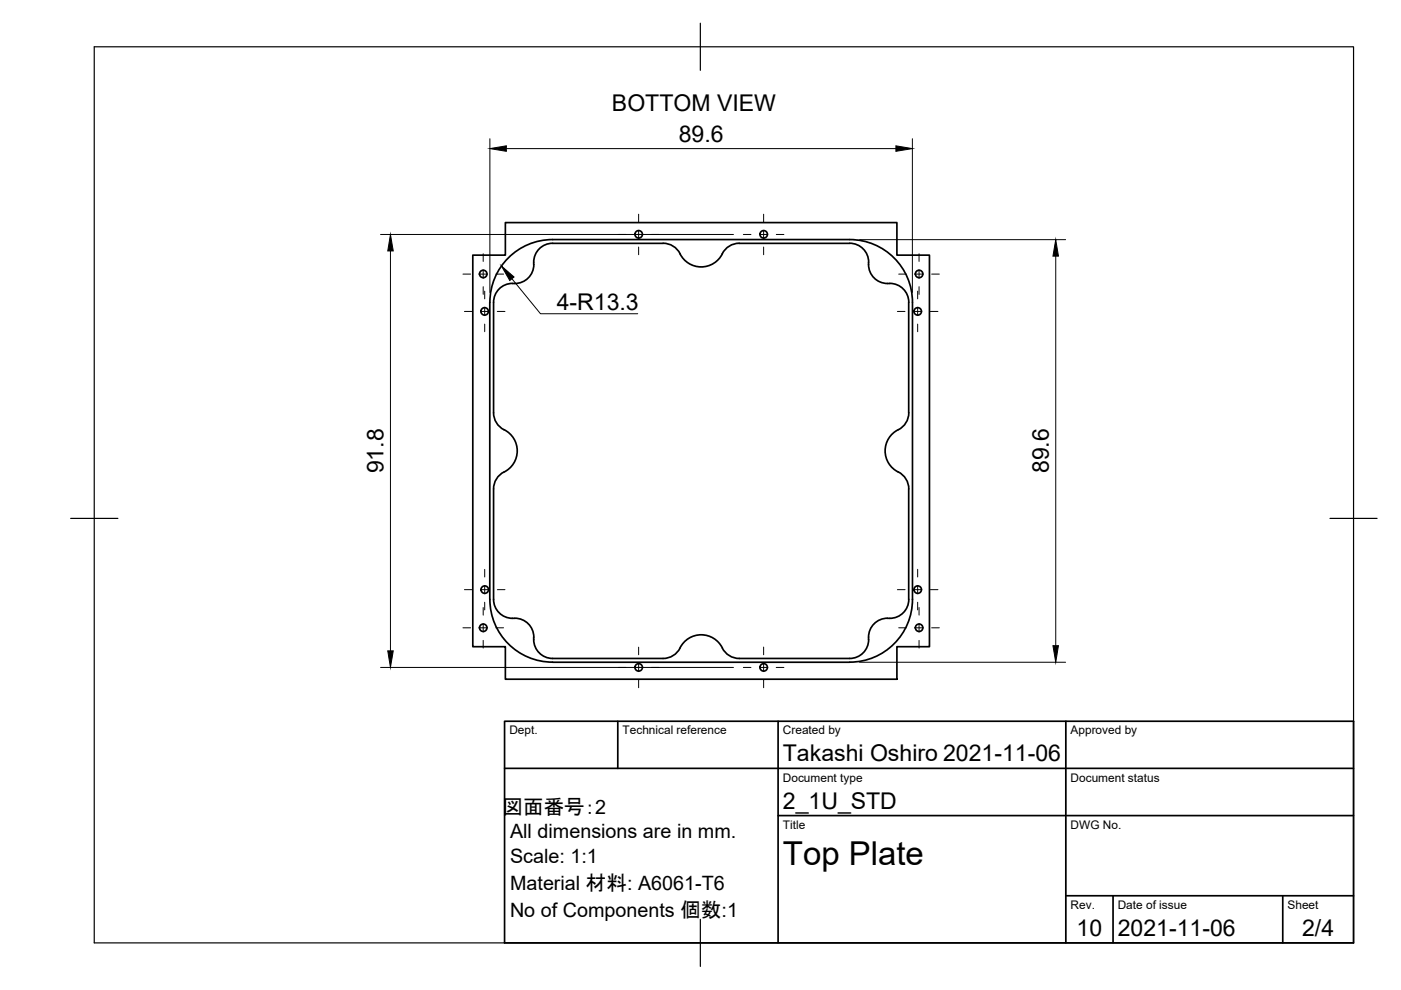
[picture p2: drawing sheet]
<svg xmlns="http://www.w3.org/2000/svg" width="297mm" height="210mm" viewBox="0 0 297 210" stroke-linecap="round" stroke-linejoin="round" font-family="sans-serif">
<!-- layer: Visible -->
<g fill="none" stroke="#000" stroke-width=".36">
<path d="M100.2 54.1h6.9v-6.9h83.1v6.9h6.9v83h-6.9v6.9h-83.1v-6.9h-6.9zM113.2 56.1a4 4 0 0 1-4 4M117.2 50.8h63a13.3 13.3 0 0 1 13.3 13.3v63a13.3 13.3 0 0 1-13.3 13.3h-63M117.2 51.6h23.4M117.2 50.8a13.3 13.3 0 0 0-13.3 13.3M117.2 51.6a4.1 4.1 0 0 0-4 4.5M140.6 51.6a4.3 4.3 0 0 1 3.9 2.8 5.1 5.1 0 0 0 9-1.1 4 4 0 0 1 3.2-1.7h23.4a4 4 0 0 1 4.1 4M184.1 56.1a4.1 4.1 0 0 0 4.6 4 4 4 0 0 1 4 4v23.4M184.1 55.6v.5M103.8 64.1v63M109.2 60.1a4 4 0 0 0-4.6 4v23.4M104.6 87.5a4.3 4.3 0 0 0 2.9 4 5.1 5.1 0 0 1-1.2 8.9 4 4 0 0 0-1.7 3.3v23.4a4.1 4.1 0 0 0 4.6 4"/>
<path d="M192.7 87.5a4.3 4.3 0 0 1-2.9 4 5.1 5.1 0 0 0 1.2 8.9 4 4 0 0 1 1.7 3.3v23.4a4 4 0 0 1-4.5 4 4 4 0 0 0-4.1 4.5M103.9 127.1a13.3 13.3 0 0 0 13.3 13.3M109.2 131.1a4 4 0 0 1 4 4.5 4 4 0 0 0 4 4M117.2 139.6h23.4M184.2 135.6a4 4 0 0 1-4 4h-23.5a4.3 4.3 0 0 1-3.9-2.8 5.1 5.1 0 0 0-8.9 1.1 4 4 0 0 1-3.3 1.7"/>
<circle cx="102.5" cy="58.1" r=".79"/>
<circle cx="135.4" cy="49.7" r=".79"/>
<circle cx="161.9" cy="49.7" r=".79"/>
<circle cx="194.9" cy="58.1" r=".79"/>
<circle cx="102.8" cy="66" r=".79"/>
<circle cx="194.6" cy="66" r=".79"/>
<circle cx="102.5" cy="133.1" r=".79"/>
<circle cx="102.8" cy="125" r=".79"/>
<circle cx="194.6" cy="125" r=".79"/>
<circle cx="194.9" cy="133.1" r=".79"/>
<circle cx="135.4" cy="141.5" r=".79"/>
<circle cx="161.9" cy="141.5" r=".79"/>
</g>
<!-- layer: Border -->
<path d="M20 9.9h267v190h-267zM148.5 4.9v10M15 109.9h10M282 109.9h10M148.5 194.9v10" fill="none" stroke="#000" stroke-width=".25"/>
<!-- layer: TitleBlock -->
<path d="M107 152.9h180v47h-180zM131 152.9v10M165 152.9v47M226 152.9v47M107 162.9h180M165 172.9h122M226 189.9h61M236 189.9v10M272 189.9v10" fill="none" stroke="#000" stroke-width=".36"/>
<!-- layer: Dimensions -->
<path d="M103.9 29.4v32.6M107.4 31.5h82.5M193.4 29.4v32.6M80.7 49.7h74.8M82.8 53.2v84.8M182.2 50.8h43.7M223.8 54.3v82.6M80.7 141.5h74.8M182.2 140.4h43.7" fill="none" stroke="#000" stroke-width=".21"/>
<path d="M103.9 31.5l3.5-.6v1.2zM189.9 30.9l3.5 .6-3.5 .6zM82.8 49.7l.6 3.5h-1.2zM223.8 50.8l.6 3.5h-1.2zM82.2 138h1.2l-.6 3.5zM223.2 136.9h1.2l-.6 3.5z" fill="#000" stroke="#000" stroke-width=".21"/>
<!-- layer: Annotations -->
<path d="M106.3 56.4l2.7 2.3-.9 .8z" fill="#000" stroke="#000" stroke-width=".21"/>
<path d="M108.5 59.1l6.1 7.4h20.6" fill="none" stroke="#000" stroke-width=".21"/>
<!-- layer: Center Lines -->
<g fill="none" stroke="#000" stroke-width=".21">
<path d="M98.1 58.1h1.7M101.6 58.1h1.8M102.4 53.8v1.6M102.4 57.2v1.8M105.1 58.1h1.7M131.1 49.7h1.6M134.5 49.7h1.8M135.4 45.4v1.6M135.4 48.8v1.8M135.4 52.4v1.6M138.1 49.7h1.6M157.6 49.7h1.6"/>
<path d="M161 49.7h1.8M161.9 45.4v1.6M161.9 48.8v1.8M161.9 52.4v1.6M164.6 49.7h1.6M190.5 58.1h1.7M194 58.1h1.7M194.9 53.8v1.6M194.9 57.2v1.8M197.5 58.1h1.7M98.5 66h1.6M101.9 66h1.8"/>
<path d="M102.4 60.8v1.6M102.8 61.7v1.7M102.8 65.1v1.8M102.8 68.7v1.6M105.4 66h1.7M190.3 66h1.6M193.7 66h1.8M194.6 61.7v1.7M194.6 65.1v1.8M194.6 68.7v1.6M194.9 60.8v1.6M197.2 66h1.7"/>
<path d="M98.1 133.1h1.7M98.5 125h1.6M101.6 133.1h1.8M101.9 125h1.8M102.4 128.8v1.6M102.4 132.2v1.8M102.4 135.8v1.6M102.8 120.7v1.6M102.8 124.1v1.8M102.8 127.7v1.6M105.1 133.1h1.7M105.5 125h1.6"/>
<path d="M135.4 137.2v1.6M161.9 137.2v1.6M190.3 125h1.6M190.5 133.1h1.7M193.7 125h1.8M194 133.1h1.7M194.6 120.7v1.6M194.6 124.1v1.8M194.6 127.7v1.6M194.9 128.8v1.6M194.9 132.2v1.8M194.9 135.8v1.6"/>
<path d="M197.3 125h1.6M197.5 133.1h1.7M131.1 141.5h1.6M134.5 141.5h1.8M135.4 140.6v1.8M135.4 144.2v1.6M138.1 141.5h1.6M157.6 141.5h1.6M161 141.5h1.8M161.9 140.6v1.8M161.9 144.2v1.6M164.6 141.5h1.6"/>
</g>
<text font-size="7" x="166" y="183.4">Top Plate</text>
<g font-size="4.9">
<text x="129.8" y="23.5">BOTTOM VIEW</text>
<text x="143.9" y="30">89.6</text>
<text x="118" y="65.8">4-R13.3</text>
<text x="81.3" y="100.4" transform="rotate(-90 81.3 100.4)">91.8</text>
<text x="222.4" y="100.3" transform="rotate(-90 222.4 100.3)">89.6</text>
<text x="166" y="161.4">Takashi Oshiro 2021-11-06</text>
<text x="166" y="171.4">2_1U_STD</text>
<text x="228.3" y="198.6">10</text>
<text x="237" y="198.4">2021-11-06</text>
<text x="276.1" y="198.6">2/4</text>
</g>
<text font-size="4.4" x="106.6" y="172.5">図面番号：2</text>
<g font-size="4.2">
<text x="108.1" y="177.7">All dimensions are in mm.</text>
<text x="108.1" y="182.9">Scale: 1:1</text>
<text x="108.1" y="188.6">Material 材料: A6061-T6</text>
<text x="108.1" y="194.3">No of Components 個数:1</text>
</g>
<g font-size="2.5">
<text x="108" y="155.7">Dept.</text>
<text x="132" y="155.7">Technical reference</text>
<text x="166" y="155.7">Created by</text>
<text x="227" y="155.7">Approved by</text>
<text x="166" y="165.7">Document type</text>
<text x="227" y="165.7">Document status</text>
<text x="166" y="175.7">Title</text>
<text x="227" y="175.7">DWG No.</text>
<text x="227" y="192.7">Rev.</text>
<text x="237" y="192.7">Date of issue</text>
<text x="273" y="192.7">Sheet</text>
</g>
</svg>
